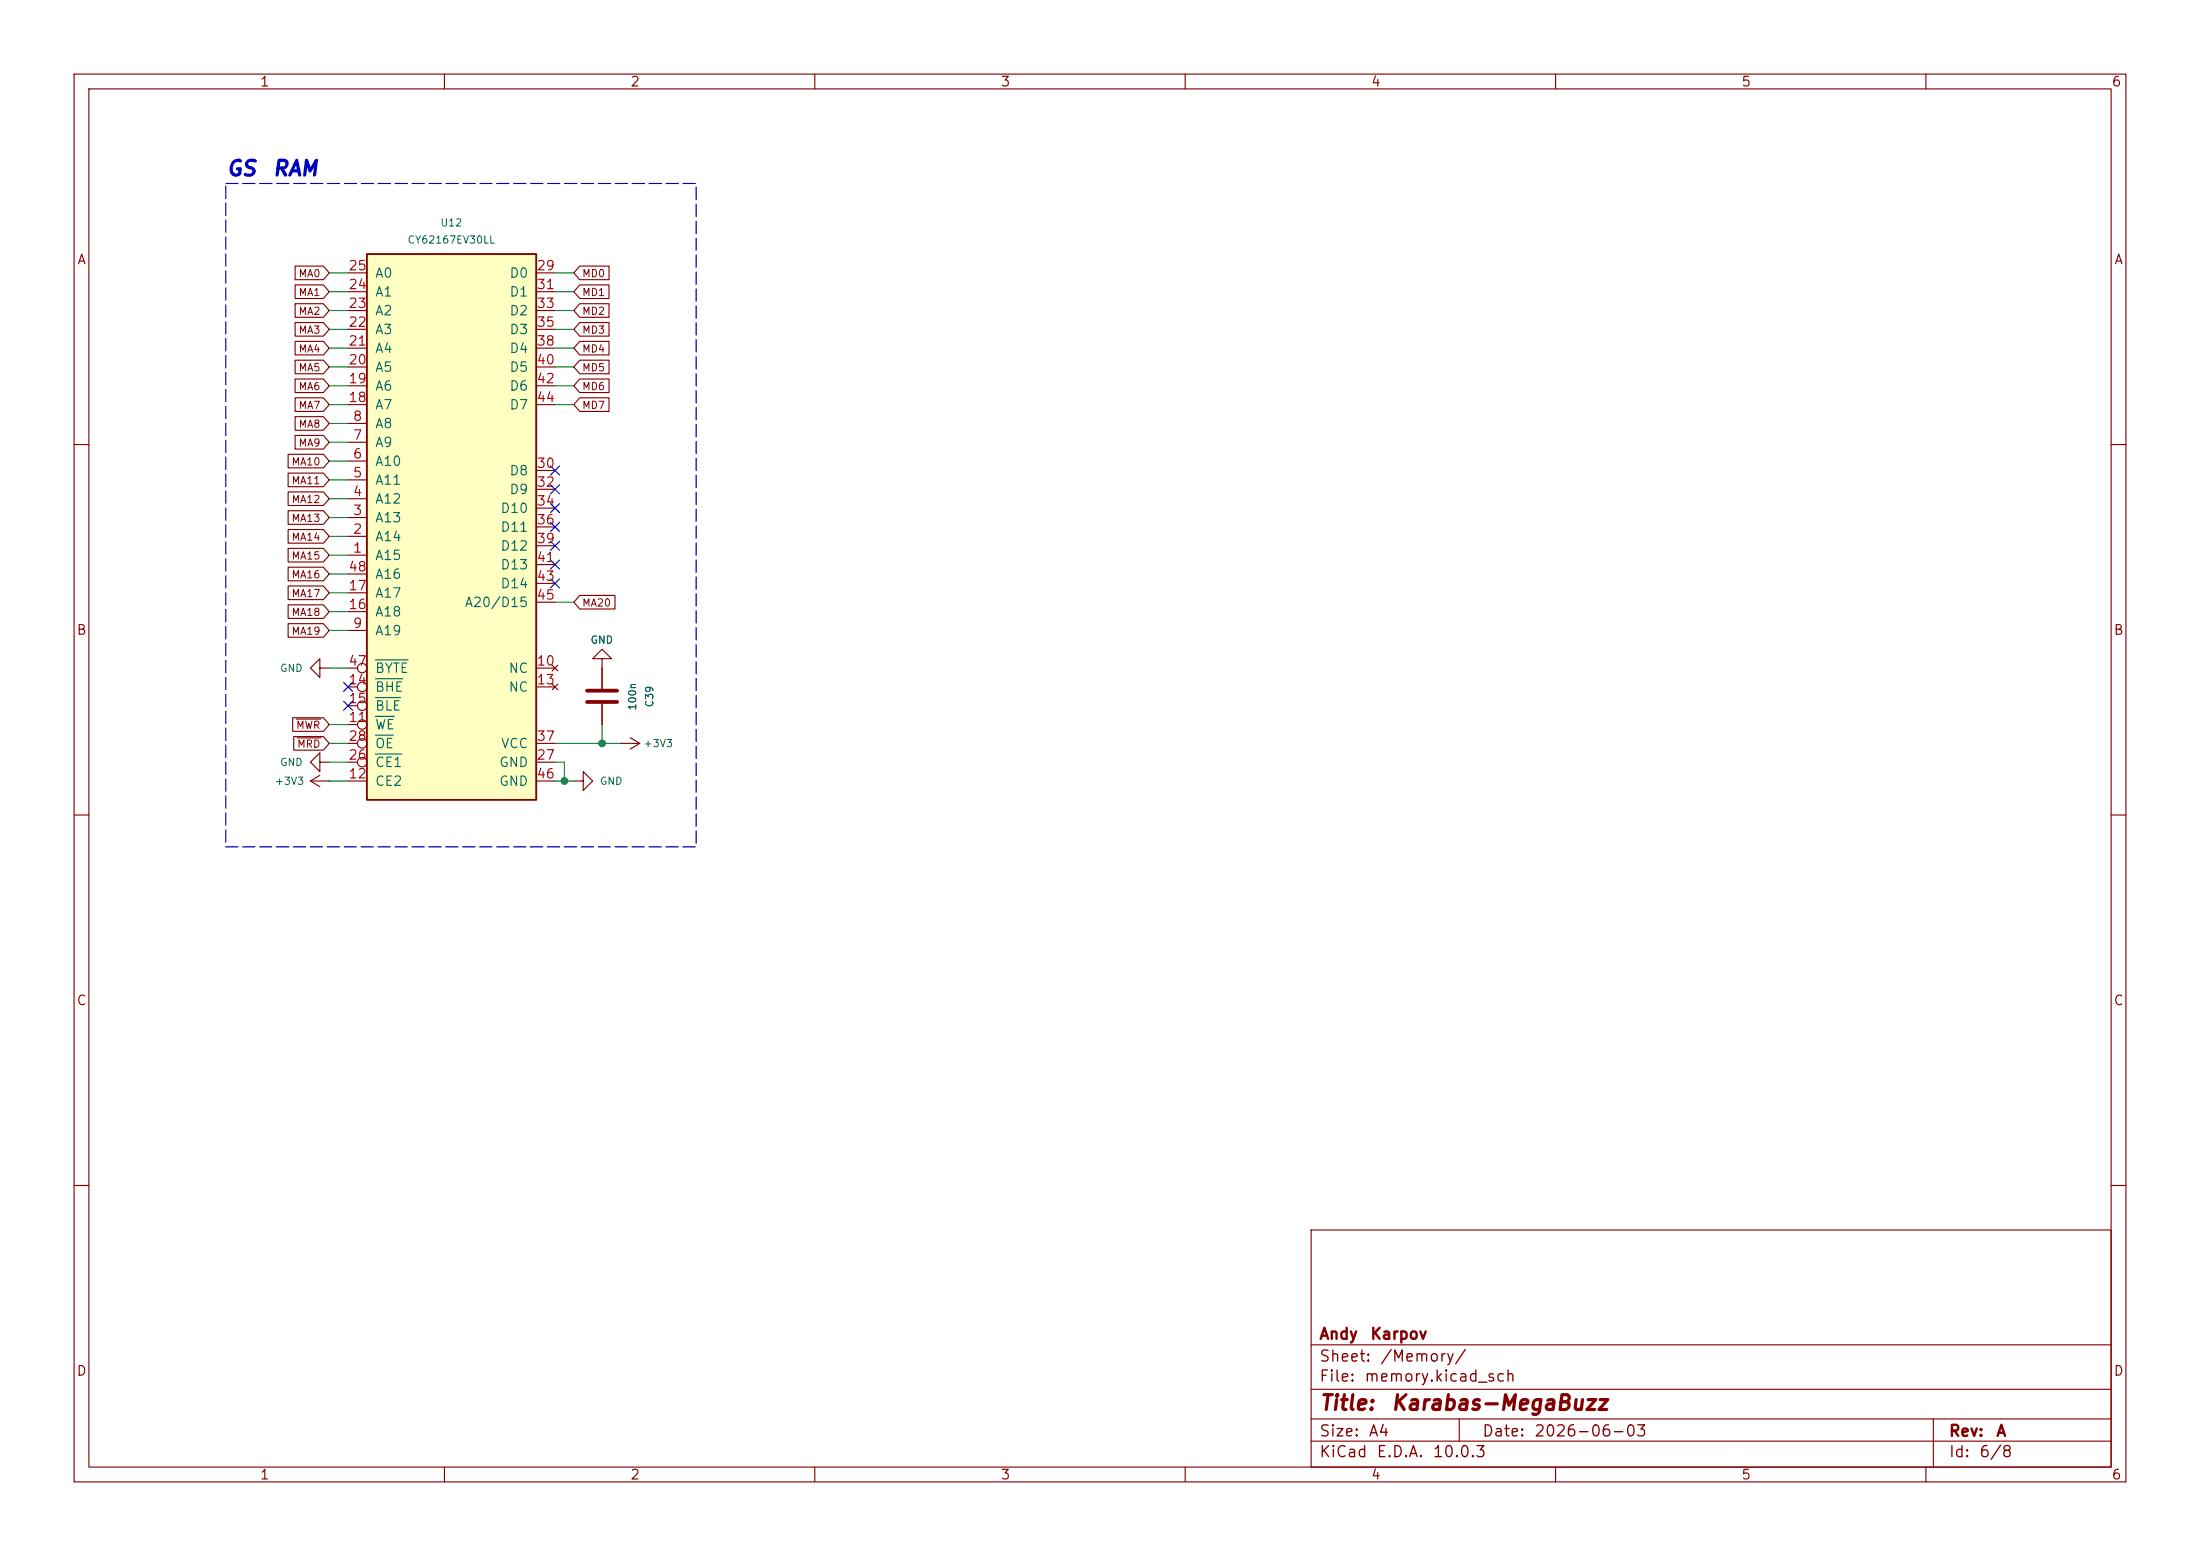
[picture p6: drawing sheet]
<svg xmlns="http://www.w3.org/2000/svg" width="297mm" height="210mm" viewBox="0 0 297 210" stroke-linecap="round" stroke-linejoin="round" font-family="sans-serif">
<g fill="none" stroke="#840000" stroke-width=".15">
<path d="M10 10h277v190h-277zM12 12h273v186h-273zM60 10v2M110 10v2M160 10v2M210 10v2M260 10v2M10 60h2M285 60h2M10 110h2M77.5 105.4h1.2v-1.3l1.3 1.3-1.3 1.3v-1.3M285 110h2"/>
<path d="M10 160h2M177 166h108v32h-108zM285 160h2M60 198v2M110 198v2M160 198v2M177 194.5h108M177 191.5h108M177 187.5h108M177 181.5h108M197 191.5v3M210 198v2"/>
<path d="M260 198v2M261 191.5v6.5"/>
</g>
<path d="M49.5 34.3h22.9v73.7h-22.9z" fill="#ffffc2"/>
<path d="M49.5 34.3h22.9v73.7h-22.9z" fill="none" stroke="#840000" stroke-width=".25"/>
<g fill="none" stroke="#840000" stroke-width=".15">
<path d="M39.8 38.5h3.9l.7 .9-.7 .9h-3.9zM39.8 35.9h3.9l.7 .9-.7 .9h-3.9zM47 39.4h2.5M47 36.8h2.5M72.4 39.4h2.5M72.4 36.8h2.5M78.3 38.5h3.9v1.8h-3.9l-.8-.9zM78.3 35.9h3.9v1.8h-3.9l-.8-.9zM39.8 53.7h3.9l.7 .9-.7 .9h-3.9zM39.8 56.2h3.9l.7 1-.7 .9h-3.9zM39.8 58.8h3.9l.7 .9-.7 .9h-3.9zM39.8 51.2h3.9l.7 .9-.7 .9h-3.9z"/>
<path d="M39.8 43.5h3.9l.7 1-.7 .9h-3.9zM39.8 46.1h3.9l.7 .9-.7 .9h-3.9zM39.8 41h3.9l.7 .9-.7 .9h-3.9zM39.8 48.6h3.9l.7 .9-.7 .9h-3.9zM47 59.7h2.5M47 57.2h2.5M47 54.6h2.5M47 52.1h2.5M47 49.5h2.5M47 47h2.5M47 44.5h2.5M47 41.9h2.5"/>
<path d="M72.4 54.6h2.5M72.4 52.1h2.5M72.4 49.5h2.5M72.4 47h2.5M72.4 44.5h2.5M72.4 41.9h2.5M78.3 48.6h3.9v1.8h-3.9l-.8-.9zM78.3 53.7h3.9v1.8h-3.9l-.8-.9zM78.3 41h3.9v1.8h-3.9l-.8-.9zM78.3 46.1h3.9v1.8h-3.9l-.8-.9zM78.3 51.2h3.9v1.8h-3.9l-.8-.9zM78.3 43.5h3.9v1.9h-3.9l-.8-.9z"/>
<path d="M38.9 63.9h4.8l.7 .9-.7 .9h-4.8zM38.9 61.3h4.8l.7 .9-.7 .9h-4.8zM38.9 74h4.8l.7 .9-.7 .9h-4.8zM38.9 68.9h4.8l.7 1-.7 .9h-4.8zM38.9 66.4h4.8l.7 .9-.7 .9h-4.8zM38.9 71.5h4.8l.7 .9-.7 .9h-4.8zM38.9 79.1h4.8l.7 .9-.7 .9h-4.8zM38.9 76.6h4.8l.7 .9-.7 .9h-4.8zM47 74.9h2.5M47 72.4h2.5M47 69.9h2.5M47 67.3h2.5"/>
<path d="M47 64.8h2.5M47 62.2h2.5M47 77.5h2.5M72.4 63.5h2.5M72.4 66h2.5M72.4 68.6h2.5M72.4 71.1h2.5M72.4 73.7h2.5M72.4 76.2h2.5M72.4 78.7h2.5M38.9 84.2h4.8l.7 .9-.7 .9h-4.8zM38.9 81.6h4.8l.7 1-.7 .9h-4.8z"/>
<path d="M39.5 96.9h4.2l.7 .9-.7 .9h-4.2zM39.7 99.4h4l.7 .9-.7 .9h-4zM40 97h3.3M40.1 99.6h3.2M43.2 90.2v1.2l-1.3-1.2 1.3-1.3v1.3h1.2M47 85.1h2.5M47 90.2h1.3M47 97.8h1.3M47 92.7h1.3M47 95.3h1.3M47 82.6h2.5M47 80h2.5"/>
<path d="M72.4 90.2h2.5M72.4 92.7h2.5M72.4 81.3h2.5M74.5 89.8l.8 .8M74.5 92.3l.8 .8M75.3 89.8l-.8 .8M75.3 92.3l-.8 .8M78.3 80.4h4.7v1.8h-4.7l-.8-.9zM81.3 88.9h1.2l-1.2-1.3-1.3 1.3h1.3v4.1M81.3 95v2.8M85.1 99.6l1.3 .7M41.9 105.4h2.5"/>
<path d="M41.9 105.4l1.3 .8M43.2 102.9v1.2l-1.3-1.2 1.3-1.3v1.3h1.2M43.2 104.6l-1.3 .8M44.4 105.4h.1M47 105.4h2.5M47 102.9h1.3M47 100.3h1.3M72.4 105.4h2.5M72.4 102.9h2.5M72.4 100.3h2.5M83.8 100.3h.1M83.8 100.3h2.6"/>
<path d="M86.4 100.3l-1.3 .8"/>
<circle cx="48.9" cy="97.8" r=".63"/>
<circle cx="48.9" cy="90.2" r=".63"/>
<circle cx="48.9" cy="92.7" r=".63"/>
<circle cx="48.9" cy="95.2" r=".63"/>
<circle cx="48.9" cy="102.9" r=".63"/>
<circle cx="48.9" cy="100.3" r=".63"/>
</g>
<path d="M50.7 96.7h2.5M50.7 91.6h3.7M50.7 94.1h3.4M50.7 99.2h2.4M50.7 89.1h4.4M50.7 101.8h3.6" fill="none" stroke="#006464" stroke-width=".15"/>
<path d="M79.2 93.2h4.1M79.2 94.7h4.1" fill="none" stroke="#840000" stroke-width=".51"/>
<g fill="none" stroke="#009600" stroke-width=".15">
<path d="M44.4 39.4h2.6M44.4 36.8h2.6M74.9 39.4h2.6M74.9 36.8h2.6M44.4 52.1h2.6M44.4 54.6h2.6M44.4 41.9h2.6M44.4 49.5h2.6M44.4 47h2.6M44.4 59.7h2.6M44.4 44.5h2.6M44.4 57.2h2.6"/>
<path d="M74.9 52.1h2.6M74.9 54.6h2.6M74.9 41.9h2.6M74.9 49.5h2.6M74.9 47h2.6M74.9 44.5h2.6M44.4 74.9h2.6M44.4 72.4h2.6M44.4 77.5h2.6M44.4 62.2h2.6M44.4 64.8h2.6M44.4 67.3h2.6"/>
<path d="M44.4 69.9h2.6M44.4 90.2h2.6M44.4 97.8h2.6M44.4 80h2.6M44.4 82.6h2.6M44.4 85.1h2.6M74.9 81.3h2.6M81.3 97.8v2.5M44.4 102.9h2.6M44.4 105.4h2.6M44.4 100.3h2.6M74.9 102.9h1.3v2.5"/>
<path d="M74.9 105.4h2.6M74.9 100.3h8.9"/>
</g>
<g fill="none" stroke="#000084" stroke-width=".15">
<path d="M74.3 70.5l1.2 1.2M74.3 65.4l1.2 1.2M74.3 62.9l1.2 1.2M74.3 73.1l1.2 1.2M74.3 68l1.2 1.2M74.3 75.6l1.2 1.2M74.3 78.1l1.2 1.2M75.5 70.5l-1.2 1.2M75.5 65.4l-1.2 1.2M75.5 62.9l-1.2 1.2M75.5 73.1l-1.2 1.2M75.5 68l-1.2 1.2"/>
<path d="M75.5 75.6l-1.2 1.2M75.5 78.1l-1.2 1.2M46.4 94.6l1.2 1.3M46.4 92.1l1.2 1.2M47.6 94.6l-1.2 1.3M47.6 92.1l-1.2 1.2"/>
</g>
<path d="M30.5 24.8h63.5v89.5h-63.5z" fill="none" stroke="#0000c2" stroke-width=".15" stroke-dasharray="1.7 .6"/>
<g fill="#009600" stroke="#009600" stroke-width=".14">
<circle cx="81.3" cy="100.3" r=".46"/>
<circle cx="76.2" cy="105.4" r=".46"/>
</g>
<g font-size="2" fill="#0000c2">
<text x="30.4" y="24.2">GS</text>
<text x="36.7" y="24.2">RAM</text>
</g>
<g font-size="2" fill="#840000">
<text x="178" y="190.8">Title:</text>
<text x="187.7" y="190.8">Karabas-MegaBuzz</text>
</g>
<g font-size="1.5" fill="#840000">
<text x="178" y="184.2">Sheet:</text>
<text x="178" y="181.2">Andy</text>
<text x="184.9" y="181.2">Karpov</text>
<text x="186.2" y="184.2">/Memory/</text>
<text x="178" y="186.9">File:</text>
<text x="184.1" y="186.9">memory.kicad_sch</text>
<text x="178" y="197.1">KiCad</text>
<text x="178" y="194.3">Size:</text>
<text x="184.7" y="194.3">A4</text>
<text x="185.7" y="197.1">E.D.A.</text>
<text x="193.3" y="197.1">10.0.3</text>
<text x="200" y="194.3">Date:</text>
<text x="207" y="194.3">2026-06-03</text>
<text x="263" y="194.3">Rev:</text>
<text x="263" y="197.1">Id:</text>
<text x="267.1" y="197.1">6/8</text>
<text x="269.4" y="194.3">A</text>
</g>
<g font-size="1.3" fill="#840000">
<text x="35" y="12">1</text>
<text x="85" y="12">2</text>
<text x="135" y="12">3</text>
<text x="185" y="12">4</text>
<text x="235" y="12">5</text>
<text x="285" y="12">6</text>
<text x="10.3" y="36">A</text>
<text x="285.3" y="36">A</text>
<text x="10.3" y="86">B</text>
<text x="285.3" y="86">B</text>
<text x="10.3" y="136">C</text>
<text x="285.3" y="136">C</text>
<text x="10.3" y="186">D</text>
<text x="285.3" y="186">D</text>
<text x="35" y="200">1</text>
<text x="85" y="200">2</text>
<text x="135" y="200">3</text>
<text x="185" y="200">4</text>
<text x="235" y="200">5</text>
<text x="285" y="200">6</text>
</g>
<g font-size="1.3" fill="#a90000">
<text x="46.9" y="41.9">23</text>
<text x="46.9" y="39.3">24</text>
<text x="46.9" y="36.8">25</text>
<text x="72.3" y="36.8">29</text>
<text x="72.3" y="39.3">31</text>
<text x="72.3" y="41.9">33</text>
<text x="46.9" y="47">21</text>
<text x="46.9" y="44.4">22</text>
<text x="72.3" y="44.4">35</text>
<text x="72.3" y="47">38</text>
<text x="46.9" y="52">19</text>
<text x="46.9" y="49.5">20</text>
<text x="72.3" y="49.5">40</text>
<text x="72.3" y="52">42</text>
<text x="46.9" y="54.6">18</text>
<text x="47.6" y="59.7">7</text>
<text x="47.6" y="57.1">8</text>
<text x="72.3" y="54.6">44</text>
<text x="47.6" y="64.7">5</text>
<text x="47.6" y="62.2">6</text>
<text x="72.3" y="63.5">30</text>
<text x="47.6" y="69.8">3</text>
<text x="47.6" y="67.3">4</text>
<text x="72.3" y="66">32</text>
<text x="72.3" y="68.6">34</text>
<text x="72.3" y="71.1">36</text>
<text x="46.9" y="77.4">48</text>
<text x="47.6" y="74.9">1</text>
<text x="47.6" y="72.4">2</text>
<text x="72.3" y="73.6">39</text>
<text x="72.3" y="76.2">41</text>
<text x="46.9" y="82.5">16</text>
<text x="46.9" y="80">17</text>
<text x="72.3" y="78.7">43</text>
<text x="72.3" y="81.3">45</text>
<text x="47.6" y="85.1">9</text>
<text x="46.9" y="92.7">14</text>
<text x="46.9" y="95.2">15</text>
<text x="46.9" y="90.1">47</text>
<text x="72.3" y="90.1">10</text>
<text x="72.3" y="92.7">13</text>
<text x="46.9" y="97.8">11</text>
<text x="46.9" y="100.3">28</text>
<text x="72.3" y="100.3">37</text>
<text x="46.9" y="105.4">12</text>
<text x="46.9" y="102.8">26</text>
<text x="72.3" y="102.8">27</text>
<text x="72.3" y="105.4">46</text>
</g>
<g font-size="1.3" fill="#006464">
<text x="50.5" y="40.3">A1</text>
<text x="50.5" y="37.8">A0</text>
<text x="68.7" y="37.8">D0</text>
<text x="68.7" y="40.3">D1</text>
<text x="50.5" y="48">A4</text>
<text x="50.5" y="45.4">A3</text>
<text x="50.5" y="42.9">A2</text>
<text x="68.7" y="42.9">D2</text>
<text x="68.7" y="45.4">D3</text>
<text x="68.7" y="48">D4</text>
<text x="50.5" y="53">A6</text>
<text x="50.5" y="50.5">A5</text>
<text x="68.7" y="50.5">D5</text>
<text x="68.7" y="53">D6</text>
<text x="50.5" y="58.1">A8</text>
<text x="50.5" y="55.6">A7</text>
<text x="68.7" y="55.6">D7</text>
<text x="50.5" y="65.7">A11</text>
<text x="50.5" y="63.2">A10</text>
<text x="50.5" y="60.7">A9</text>
<text x="68.7" y="64.5">D8</text>
<text x="50.5" y="70.8">A13</text>
<text x="50.5" y="68.3">A12</text>
<text x="67.5" y="69.6">D10</text>
<text x="68.7" y="67">D9</text>
<text x="50.5" y="75.9">A15</text>
<text x="50.5" y="73.4">A14</text>
<text x="67.5" y="72.1">D11</text>
<text x="67.5" y="74.6">D12</text>
<text x="67.5" y="77.2">D13</text>
<text x="50.5" y="83.5">A18</text>
<text x="50.5" y="81">A17</text>
<text x="50.5" y="78.4">A16</text>
<text x="62.6" y="82.3">A20/D15</text>
<text x="67.5" y="79.7">D14</text>
<text x="50.5" y="86.1">A19</text>
<text x="50.5" y="93.7">BHE</text>
<text x="50.5" y="91.1">BYTE</text>
<text x="68.6" y="91.1">NC</text>
<text x="68.6" y="93.7">NC</text>
<text x="50.5" y="98.8">WE</text>
<text x="50.5" y="96.2">BLE</text>
<text x="50.5" y="101.3">OE</text>
<text x="67.5" y="101.3">VCC</text>
<text x="50.5" y="106.4">CE2</text>
<text x="50.5" y="103.8">CE1</text>
<text x="67.3" y="103.8">GND</text>
<text x="67.3" y="106.4">GND</text>
</g>
<g font-size="1" fill="#006464">
<text x="54.9" y="33.1">CY62167EV30LL</text>
<text x="59.4" y="30.8">U12</text>
<text x="79.6" y="87.1">GND</text>
<text x="37.7" y="90.9">GND</text>
<text x="86.1" y="96" transform="rotate(-90 86.1 96)">100n</text>
<text x="88.4" y="95.5" transform="rotate(-90 88.4 95.5)">C39</text>
<text x="86.8" y="101.1">+3V3</text>
<text x="37" y="106.2">+3V3</text>
<text x="37.7" y="103.6">GND</text>
<text x="80.9" y="106.2">GND</text>
</g>
<g font-size="1" fill="#840000">
<text x="40.2" y="40.2">MA1</text>
<text x="40.2" y="37.7">MA0</text>
<text x="78.5" y="40.2">MD1</text>
<text x="78.5" y="37.7">MD0</text>
<text x="40.2" y="45.3">MA3</text>
<text x="40.2" y="47.8">MA4</text>
<text x="40.2" y="42.7">MA2</text>
<text x="78.5" y="42.7">MD2</text>
<text x="78.5" y="47.8">MD4</text>
<text x="78.5" y="45.3">MD3</text>
<text x="40.2" y="52.9">MA6</text>
<text x="40.2" y="50.4">MA5</text>
<text x="78.5" y="50.4">MD5</text>
<text x="78.5" y="52.9">MD6</text>
<text x="40.2" y="55.4">MA7</text>
<text x="40.2" y="58">MA8</text>
<text x="78.5" y="55.4">MD7</text>
<text x="39.3" y="65.6">MA11</text>
<text x="39.3" y="63.1">MA10</text>
<text x="40.2" y="60.5">MA9</text>
<text x="39.3" y="70.7">MA13</text>
<text x="39.3" y="68.1">MA12</text>
<text x="39.3" y="75.8">MA15</text>
<text x="39.3" y="73.2">MA14</text>
<text x="39.3" y="83.4">MA18</text>
<text x="39.3" y="80.8">MA17</text>
<text x="39.3" y="78.3">MA16</text>
<text x="78.5" y="82.1">MA20</text>
<text x="39.3" y="85.9">MA19</text>
<text x="39.9" y="98.6">MWR</text>
<text x="40" y="101.2">MRD</text>
</g>
</svg>
